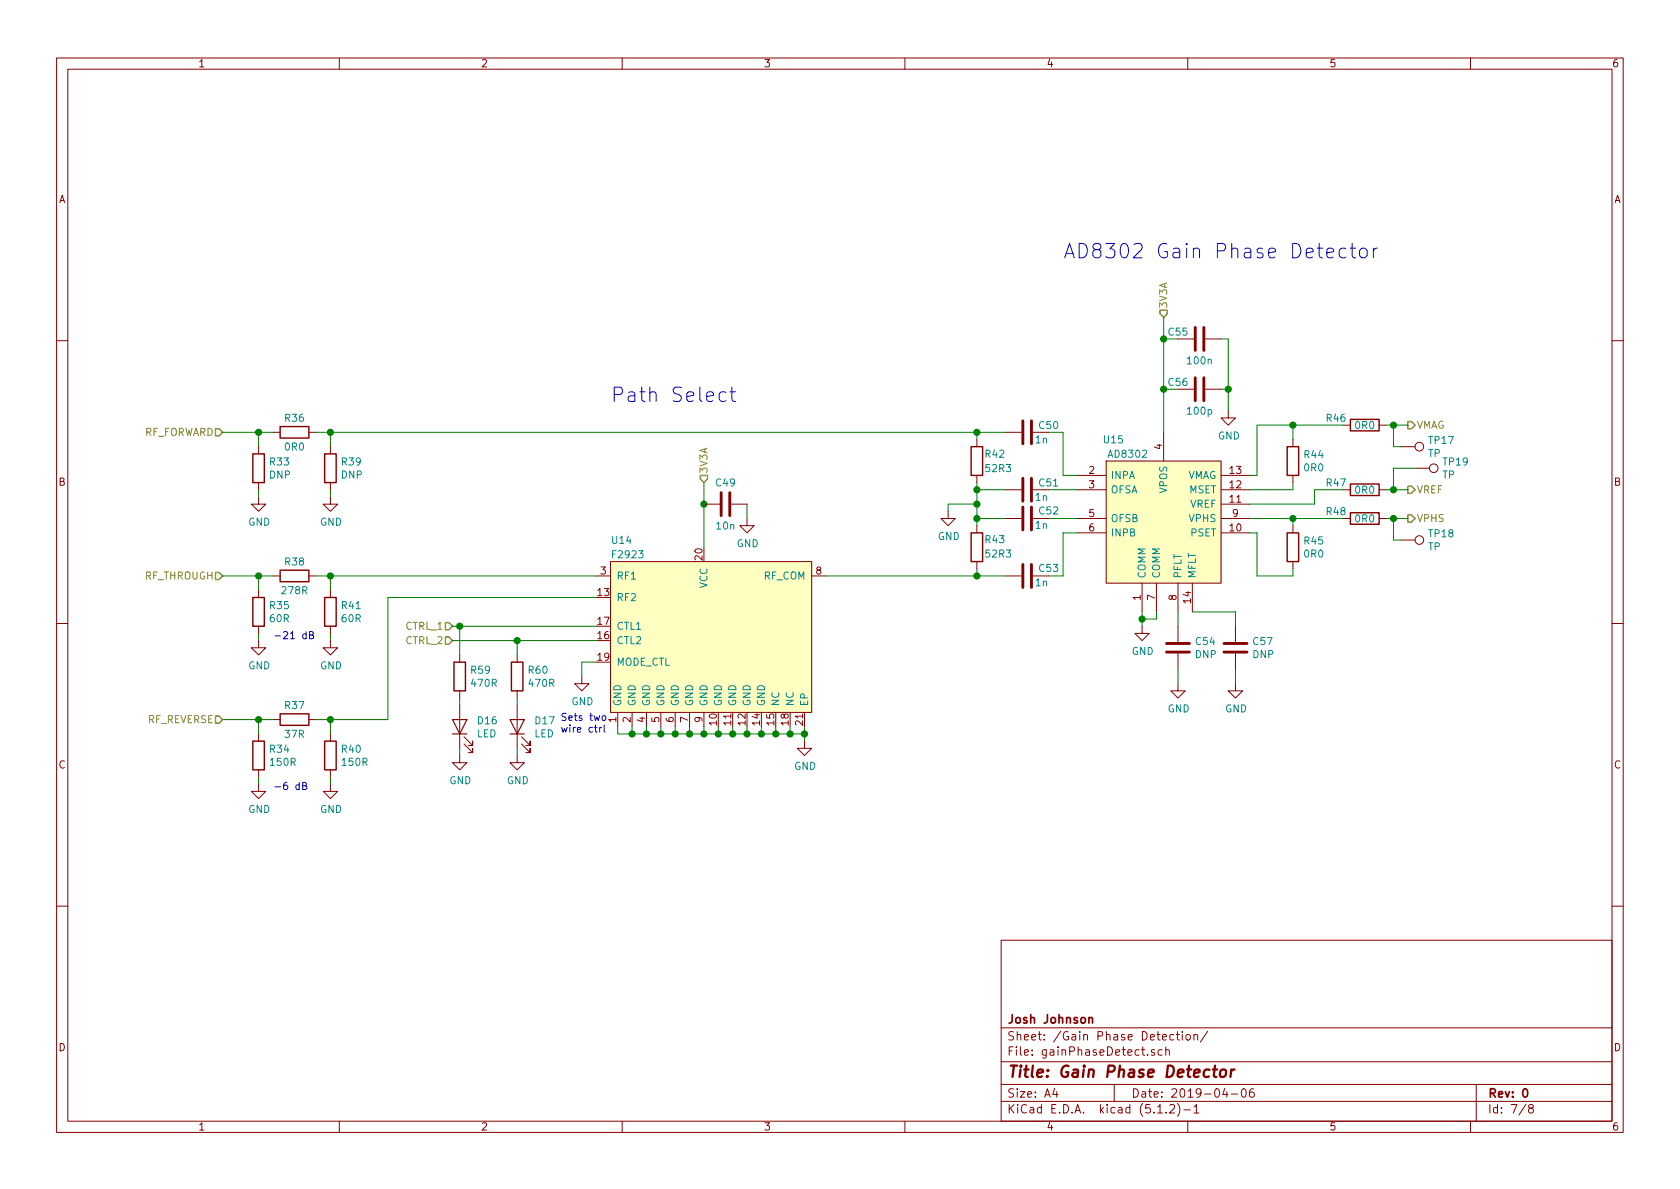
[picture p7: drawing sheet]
EESchema Schematic File Version 4
LIBS:VNA-cache
EELAYER 29 0
EELAYER END
$Descr A4 11693 8268
encoding utf-8
Sheet 7 8
Title "Gain Phase Detector"
Date "2019-04-06"
Rev "0"
Comp "Josh Johnson"
Comment1 ""
Comment2 ""
Comment3 ""
Comment4 ""
$EndDescr
Text HLabel 1550 4000 0    50   Input ~ 0
RF_THROUGH
Wire Wire Line
	1900 5000 1800 5000
Wire Wire Line
	1800 5000 1800 5100
Wire Wire Line
	2200 5000 2300 5000
Wire Wire Line
	2300 5000 2300 5100
Wire Wire Line
	1800 5400 1800 5450
Wire Wire Line
	2300 5400 2300 5450
Wire Wire Line
	1800 5000 1550 5000
Connection ~ 1800 5000
Text HLabel 1550 5000 0    50   Input ~ 0
RF_REVERSE
Wire Wire Line
	1900 4000 1800 4000
Wire Wire Line
	1800 4000 1800 4100
Wire Wire Line
	2200 4000 2300 4000
Wire Wire Line
	2300 4000 2300 4100
Wire Wire Line
	1800 4400 1800 4450
Wire Wire Line
	2300 4400 2300 4450
Wire Wire Line
	1800 4000 1550 4000
Connection ~ 1800 4000
Text Notes 1900 4450 0    50   ~ 0
-21 dB
Wire Wire Line
	4150 4150 2700 4150
Connection ~ 2300 4000
Text HLabel 3150 4350 0    50   Input ~ 0
CTRL_1
Text HLabel 3150 4450 0    50   Input ~ 0
CTRL_2
Wire Wire Line
	5600 5100 5600 5050
Wire Wire Line
	5500 5050 5500 5100
Connection ~ 5500 5100
Wire Wire Line
	5500 5100 5600 5100
Wire Wire Line
	5400 5050 5400 5100
Connection ~ 5400 5100
Wire Wire Line
	5400 5100 5500 5100
Wire Wire Line
	5300 5050 5300 5100
Connection ~ 5300 5100
Wire Wire Line
	5300 5100 5400 5100
Wire Wire Line
	5200 5050 5200 5100
Connection ~ 5200 5100
Wire Wire Line
	5200 5100 5300 5100
Wire Wire Line
	5100 5050 5100 5100
Connection ~ 5100 5100
Wire Wire Line
	5100 5100 5200 5100
Wire Wire Line
	5000 5050 5000 5100
Connection ~ 5000 5100
Wire Wire Line
	5000 5100 5100 5100
Wire Wire Line
	4900 5050 4900 5100
Connection ~ 4900 5100
Wire Wire Line
	4900 5100 5000 5100
Wire Wire Line
	4800 5050 4800 5100
Connection ~ 4800 5100
Wire Wire Line
	4800 5100 4900 5100
Wire Wire Line
	4700 5050 4700 5100
Wire Wire Line
	4700 5100 4800 5100
Wire Wire Line
	5600 5150 5600 5100
Connection ~ 5600 5100
Text HLabel 1550 3000 0    50   Input ~ 0
RF_FORWARD
Wire Wire Line
	1900 3000 1800 3000
Wire Wire Line
	1800 3000 1800 3100
Wire Wire Line
	2200 3000 2300 3000
Wire Wire Line
	2300 3000 2300 3100
Wire Wire Line
	1800 3400 1800 3450
Wire Wire Line
	2300 3400 2300 3450
Wire Wire Line
	1800 3000 1550 3000
Connection ~ 1800 3000
Wire Wire Line
	5200 3500 5200 3600
Wire Wire Line
	4900 3350 4900 3500
Connection ~ 4900 3500
Text HLabel 9800 2950 2    50   Output ~ 0
VMAG
Text HLabel 9800 3400 2    50   Output ~ 0
VREF
Text HLabel 9800 3600 2    50   Output ~ 0
VPHS
Text HLabel 4900 3350 1    50   Input ~ 0
3V3A
Wire Wire Line
	8200 4250 8200 4350
Wire Wire Line
	8300 4250 8600 4250
Wire Wire Line
	8600 4250 8600 4350
Wire Wire Line
	8600 4650 8600 4750
Wire Wire Line
	8200 4650 8200 4750
Wire Wire Line
	8050 4300 8050 4250
Wire Wire Line
	7950 4250 7950 4300
Connection ~ 7950 4300
Wire Wire Line
	7950 4300 7950 4350
Wire Wire Line
	8700 3600 9000 3600
Wire Wire Line
	9650 3600 9700 3600
Wire Wire Line
	9650 2950 9700 2950
Wire Wire Line
	9000 3400 9000 3350
Wire Wire Line
	8700 3400 9000 3400
Wire Wire Line
	9000 2950 9000 3050
Wire Wire Line
	9000 2950 8750 2950
Wire Wire Line
	8750 2950 8750 3300
Wire Wire Line
	8750 3300 8700 3300
Connection ~ 9000 2950
Wire Wire Line
	8700 3500 9150 3500
Wire Wire Line
	9150 3500 9150 3400
Wire Wire Line
	9150 3400 9350 3400
Wire Wire Line
	9000 3600 9000 3650
Connection ~ 9000 3600
Wire Wire Line
	9000 3600 9350 3600
Wire Wire Line
	8700 3700 8750 3700
Wire Wire Line
	8750 3700 8750 4000
Wire Wire Line
	8750 4000 9000 4000
Wire Wire Line
	9000 4000 9000 3950
Wire Wire Line
	7000 3000 6800 3000
Wire Wire Line
	6800 3000 6800 3050
Wire Wire Line
	7300 3000 7400 3000
Wire Wire Line
	6800 3350 6800 3400
Wire Wire Line
	6800 3400 7000 3400
Wire Wire Line
	7950 4300 8050 4300
Wire Wire Line
	7500 3300 7400 3300
Wire Wire Line
	7400 3000 7400 3300
Wire Wire Line
	7300 3400 7500 3400
Wire Wire Line
	7000 4000 6800 4000
Wire Wire Line
	6800 4000 6800 3950
Wire Wire Line
	7300 4000 7400 4000
Wire Wire Line
	6800 3650 6800 3600
Wire Wire Line
	6800 3600 7000 3600
Wire Wire Line
	7500 3700 7400 3700
Wire Wire Line
	7400 4000 7400 3700
Wire Wire Line
	7300 3600 7500 3600
Wire Wire Line
	6800 3600 6800 3500
Connection ~ 6800 3600
Connection ~ 6800 3400
Wire Wire Line
	6800 3500 6600 3500
Wire Wire Line
	6600 3500 6600 3550
Connection ~ 6800 3500
Wire Wire Line
	6800 3500 6800 3400
Connection ~ 6800 4000
Connection ~ 6800 3000
Wire Wire Line
	2300 3000 6800 3000
Text HLabel 8100 2200 1    50   Input ~ 0
3V3A
Wire Wire Line
	8100 2200 8100 2350
Wire Wire Line
	8200 2350 8100 2350
Connection ~ 8100 2350
Wire Wire Line
	8200 2700 8100 2700
Wire Wire Line
	8100 2350 8100 2700
Connection ~ 8100 2700
Wire Wire Line
	8100 2700 8100 3000
Wire Wire Line
	8500 2350 8550 2350
Wire Wire Line
	8550 2350 8550 2700
Wire Wire Line
	8500 2700 8550 2700
Connection ~ 8550 2700
Wire Wire Line
	8550 2700 8550 2850
Text Notes 4250 2800 0    100  ~ 0
Path Select
Text Notes 7400 1800 0    100  ~ 0
AD8302 Gain Phase Detector
Text Notes 1900 5500 0    50   ~ 0
-6 dB
$Comp
L Device:R R37
U 1 1
P 2050 5000
F 0 "R37" V 1950 5000 50  0000 C CNN
F 1 "37R" V 2150 5000 50  0000 C CNN
F 2 "Resistor_SMD:R_0402_1005Metric" V 1980 5000 50  0001 C CNN
F 3 "~" H 2050 5000 50  0001 C CNN
	1    2050 5000
	0    1    1    0   
$EndComp
$Comp
L Device:R R34
U 1 1
P 1800 5250
F 0 "R34" H 1870 5296 50  0000 L CNN
F 1 "150R" H 1870 5205 50  0000 L CNN
F 2 "Resistor_SMD:R_0402_1005Metric" V 1730 5250 50  0001 C CNN
F 3 "~" H 1800 5250 50  0001 C CNN
	1    1800 5250
	1    0    0    -1  
$EndComp
$Comp
L power:GND #PWR087
U 1 1
P 2300 5450
F 0 "#PWR087" H 2300 5200 50  0001 C CNN
F 1 "GND" H 2305 5277 50  0000 C CNN
F 2 "" H 2300 5450 50  0001 C CNN
F 3 "" H 2300 5450 50  0001 C CNN
	1    2300 5450
	1    0    0    -1  
$EndComp
$Comp
L power:GND #PWR084
U 1 1
P 1800 5450
F 0 "#PWR084" H 1800 5200 50  0001 C CNN
F 1 "GND" H 1805 5277 50  0000 C CNN
F 2 "" H 1800 5450 50  0001 C CNN
F 3 "" H 1800 5450 50  0001 C CNN
	1    1800 5450
	1    0    0    -1  
$EndComp
$Comp
L Device:R R38
U 1 1
P 2050 4000
F 0 "R38" V 1950 4000 50  0000 C CNN
F 1 "278R" V 2150 4000 50  0000 C CNN
F 2 "Resistor_SMD:R_0402_1005Metric" V 1980 4000 50  0001 C CNN
F 3 "~" H 2050 4000 50  0001 C CNN
	1    2050 4000
	0    1    1    0   
$EndComp
$Comp
L Device:R R41
U 1 1
P 2300 4250
F 0 "R41" H 2370 4296 50  0000 L CNN
F 1 "60R" H 2370 4205 50  0000 L CNN
F 2 "Resistor_SMD:R_0402_1005Metric" V 2230 4250 50  0001 C CNN
F 3 "~" H 2300 4250 50  0001 C CNN
	1    2300 4250
	1    0    0    -1  
$EndComp
$Comp
L power:GND #PWR088
U 1 1
P 2300 4450
F 0 "#PWR088" H 2300 4200 50  0001 C CNN
F 1 "GND" H 2305 4277 50  0000 C CNN
F 2 "" H 2300 4450 50  0001 C CNN
F 3 "" H 2300 4450 50  0001 C CNN
	1    2300 4450
	1    0    0    -1  
$EndComp
$Comp
L power:GND #PWR085
U 1 1
P 1800 4450
F 0 "#PWR085" H 1800 4200 50  0001 C CNN
F 1 "GND" H 1805 4277 50  0000 C CNN
F 2 "" H 1800 4450 50  0001 C CNN
F 3 "" H 1800 4450 50  0001 C CNN
	1    1800 4450
	1    0    0    -1  
$EndComp
$Comp
L Device:R R35
U 1 1
P 1800 4250
F 0 "R35" H 1870 4296 50  0000 L CNN
F 1 "60R" H 1870 4205 50  0000 L CNN
F 2 "Resistor_SMD:R_0402_1005Metric" V 1730 4250 50  0001 C CNN
F 3 "~" H 1800 4250 50  0001 C CNN
	1    1800 4250
	1    0    0    -1  
$EndComp
$Comp
L power:GND #PWR090
U 1 1
P 5600 5150
F 0 "#PWR090" H 5600 4900 50  0001 C CNN
F 1 "GND" H 5605 4977 50  0000 C CNN
F 2 "" H 5600 5150 50  0001 C CNN
F 3 "" H 5600 5150 50  0001 C CNN
	1    5600 5150
	1    0    0    -1  
$EndComp
$Comp
L Device:R R36
U 1 1
P 2050 3000
F 0 "R36" V 1950 3000 50  0000 C CNN
F 1 "0R0" V 2150 3000 50  0000 C CNN
F 2 "Resistor_SMD:R_0402_1005Metric" V 1980 3000 50  0001 C CNN
F 3 "~" H 2050 3000 50  0001 C CNN
	1    2050 3000
	0    1    1    0   
$EndComp
$Comp
L Device:R R39
U 1 1
P 2300 3250
F 0 "R39" H 2370 3296 50  0000 L CNN
F 1 "DNP" H 2370 3205 50  0000 L CNN
F 2 "Resistor_SMD:R_0402_1005Metric" V 2230 3250 50  0001 C CNN
F 3 "~" H 2300 3250 50  0001 C CNN
	1    2300 3250
	1    0    0    -1  
$EndComp
$Comp
L power:GND #PWR086
U 1 1
P 2300 3450
F 0 "#PWR086" H 2300 3200 50  0001 C CNN
F 1 "GND" H 2305 3277 50  0000 C CNN
F 2 "" H 2300 3450 50  0001 C CNN
F 3 "" H 2300 3450 50  0001 C CNN
	1    2300 3450
	1    0    0    -1  
$EndComp
$Comp
L power:GND #PWR083
U 1 1
P 1800 3450
F 0 "#PWR083" H 1800 3200 50  0001 C CNN
F 1 "GND" H 1805 3277 50  0000 C CNN
F 2 "" H 1800 3450 50  0001 C CNN
F 3 "" H 1800 3450 50  0001 C CNN
	1    1800 3450
	1    0    0    -1  
$EndComp
$Comp
L Device:C C?
U 1 1
P 5050 3500
AR Path="/5CAA0C0D/5CDB85E8" Ref="C?"  Part="1" 
AR Path="/5CD99815/5CDB85E8" Ref="C49"  Part="1" 
F 0 "C49" V 4900 3500 50  0000 C CNN
F 1 "10n" V 5200 3500 50  0000 C CNN
F 2 "Capacitor_SMD:C_0402_1005Metric" H 5088 3350 50  0001 C CNN
F 3 "~" H 5050 3500 50  0001 C CNN
	1    5050 3500
	0    1    1    0   
$EndComp
$Comp
L power:GND #PWR089
U 1 1
P 5200 3600
F 0 "#PWR089" H 5200 3350 50  0001 C CNN
F 1 "GND" H 5205 3427 50  0000 C CNN
F 2 "" H 5200 3600 50  0001 C CNN
F 3 "" H 5200 3600 50  0001 C CNN
	1    5200 3600
	1    0    0    -1  
$EndComp
$Comp
L Device:R R33
U 1 1
P 1800 3250
F 0 "R33" H 1870 3296 50  0000 L CNN
F 1 "DNP" H 1870 3205 50  0000 L CNN
F 2 "Resistor_SMD:R_0402_1005Metric" V 1730 3250 50  0001 C CNN
F 3 "~" H 1800 3250 50  0001 C CNN
	1    1800 3250
	1    0    0    -1  
$EndComp
$Comp
L Device:C C54
U 1 1
P 8200 4500
F 0 "C54" H 8315 4546 50  0000 L CNN
F 1 "DNP" H 8315 4455 50  0000 L CNN
F 2 "Capacitor_SMD:C_0402_1005Metric" H 8238 4350 50  0001 C CNN
F 3 "~" H 8200 4500 50  0001 C CNN
	1    8200 4500
	1    0    0    -1  
$EndComp
$Comp
L Device:C C57
U 1 1
P 8600 4500
F 0 "C57" H 8715 4546 50  0000 L CNN
F 1 "DNP" H 8715 4455 50  0000 L CNN
F 2 "Capacitor_SMD:C_0402_1005Metric" H 8638 4350 50  0001 C CNN
F 3 "~" H 8600 4500 50  0001 C CNN
	1    8600 4500
	1    0    0    -1  
$EndComp
$Comp
L power:GND #PWR092
U 1 1
P 7950 4350
F 0 "#PWR092" H 7950 4100 50  0001 C CNN
F 1 "GND" H 7955 4177 50  0000 C CNN
F 2 "" H 7950 4350 50  0001 C CNN
F 3 "" H 7950 4350 50  0001 C CNN
	1    7950 4350
	1    0    0    -1  
$EndComp
$Comp
L power:GND #PWR093
U 1 1
P 8200 4750
F 0 "#PWR093" H 8200 4500 50  0001 C CNN
F 1 "GND" H 8205 4577 50  0000 C CNN
F 2 "" H 8200 4750 50  0001 C CNN
F 3 "" H 8200 4750 50  0001 C CNN
	1    8200 4750
	1    0    0    -1  
$EndComp
$Comp
L power:GND #PWR095
U 1 1
P 8600 4750
F 0 "#PWR095" H 8600 4500 50  0001 C CNN
F 1 "GND" H 8605 4577 50  0000 C CNN
F 2 "" H 8600 4750 50  0001 C CNN
F 3 "" H 8600 4750 50  0001 C CNN
	1    8600 4750
	1    0    0    -1  
$EndComp
$Comp
L Device:R R46
U 1 1
P 9500 2950
F 0 "R46" V 9450 2750 50  0000 C CNN
F 1 "0R0" V 9500 2950 50  0000 C CNN
F 2 "Resistor_SMD:R_0603_1608Metric" V 9430 2950 50  0001 C CNN
F 3 "~" H 9500 2950 50  0001 C CNN
	1    9500 2950
	0    1    1    0   
$EndComp
$Comp
L Device:R R47
U 1 1
P 9500 3400
F 0 "R47" V 9450 3200 50  0000 C CNN
F 1 "0R0" V 9500 3400 50  0000 C CNN
F 2 "Resistor_SMD:R_0603_1608Metric" V 9430 3400 50  0001 C CNN
F 3 "~" H 9500 3400 50  0001 C CNN
	1    9500 3400
	0    1    1    0   
$EndComp
$Comp
L Device:R R48
U 1 1
P 9500 3600
F 0 "R48" V 9450 3400 50  0000 C CNN
F 1 "0R0" V 9500 3600 50  0000 C CNN
F 2 "Resistor_SMD:R_0603_1608Metric" V 9430 3600 50  0001 C CNN
F 3 "~" H 9500 3600 50  0001 C CNN
	1    9500 3600
	0    1    1    0   
$EndComp
$Comp
L Device:R R44
U 1 1
P 9000 3200
F 0 "R44" H 9070 3246 50  0000 L CNN
F 1 "0R0" H 9070 3155 50  0000 L CNN
F 2 "Resistor_SMD:R_0603_1608Metric" V 8930 3200 50  0001 C CNN
F 3 "~" H 9000 3200 50  0001 C CNN
	1    9000 3200
	1    0    0    -1  
$EndComp
$Comp
L Device:R R45
U 1 1
P 9000 3800
F 0 "R45" H 9070 3846 50  0000 L CNN
F 1 "0R0" H 9070 3755 50  0000 L CNN
F 2 "Resistor_SMD:R_0603_1608Metric" V 8930 3800 50  0001 C CNN
F 3 "~" H 9000 3800 50  0001 C CNN
	1    9000 3800
	1    0    0    -1  
$EndComp
$Comp
L Device:C C50
U 1 1
P 7150 3000
F 0 "C50" V 7100 3150 50  0000 C CNN
F 1 "1n" V 7200 3100 50  0000 C CNN
F 2 "Capacitor_SMD:C_0402_1005Metric" H 7188 2850 50  0001 C CNN
F 3 "~" H 7150 3000 50  0001 C CNN
	1    7150 3000
	0    1    1    0   
$EndComp
$Comp
L Device:C C51
U 1 1
P 7150 3400
F 0 "C51" V 7100 3550 50  0000 C CNN
F 1 "1n" V 7200 3500 50  0000 C CNN
F 2 "Capacitor_SMD:C_0402_1005Metric" H 7188 3250 50  0001 C CNN
F 3 "~" H 7150 3400 50  0001 C CNN
	1    7150 3400
	0    1    1    0   
$EndComp
$Comp
L Device:R R42
U 1 1
P 6800 3200
F 0 "R42" H 6850 3250 50  0000 L CNN
F 1 "52R3" H 6850 3150 50  0000 L CNN
F 2 "Resistor_SMD:R_0402_1005Metric" V 6730 3200 50  0001 C CNN
F 3 "~" H 6800 3200 50  0001 C CNN
	1    6800 3200
	1    0    0    -1  
$EndComp
$Comp
L VNA_Symbols:AD8302 U15
U 1 1
P 7500 3300
F 0 "U15" H 7750 3550 50  0000 C CNN
F 1 "AD8302" H 7850 3450 50  0000 C CNN
F 2 "Package_SO:TSSOP-14_4.4x5mm_P0.65mm" H 8550 3400 50  0001 L CNN
F 3 "" H 8550 3300 50  0001 L CNN
	1    7500 3300
	1    0    0    -1  
$EndComp
$Comp
L Device:C C53
U 1 1
P 7150 4000
F 0 "C53" V 7200 4150 50  0000 C CNN
F 1 "1n" V 7100 4100 50  0000 C CNN
F 2 "Capacitor_SMD:C_0402_1005Metric" H 7188 3850 50  0001 C CNN
F 3 "~" H 7150 4000 50  0001 C CNN
	1    7150 4000
	0    1    -1   0   
$EndComp
$Comp
L Device:C C52
U 1 1
P 7150 3600
F 0 "C52" V 7200 3750 50  0000 C CNN
F 1 "1n" V 7100 3700 50  0000 C CNN
F 2 "Capacitor_SMD:C_0402_1005Metric" H 7188 3450 50  0001 C CNN
F 3 "~" H 7150 3600 50  0001 C CNN
	1    7150 3600
	0    1    -1   0   
$EndComp
$Comp
L Device:R R43
U 1 1
P 6800 3800
F 0 "R43" H 6850 3750 50  0000 L CNN
F 1 "52R3" H 6850 3850 50  0000 L CNN
F 2 "Resistor_SMD:R_0402_1005Metric" V 6730 3800 50  0001 C CNN
F 3 "~" H 6800 3800 50  0001 C CNN
	1    6800 3800
	1    0    0    1   
$EndComp
$Comp
L power:GND #PWR091
U 1 1
P 6600 3550
F 0 "#PWR091" H 6600 3300 50  0001 C CNN
F 1 "GND" H 6605 3377 50  0000 C CNN
F 2 "" H 6600 3550 50  0001 C CNN
F 3 "" H 6600 3550 50  0001 C CNN
	1    6600 3550
	1    0    0    -1  
$EndComp
$Comp
L Device:C C?
U 1 1
P 8350 2350
AR Path="/5CAA0C0D/5CF73034" Ref="C?"  Part="1" 
AR Path="/5CD99815/5CF73034" Ref="C55"  Part="1" 
F 0 "C55" V 8300 2200 50  0000 C CNN
F 1 "100n" V 8500 2350 50  0000 C CNN
F 2 "Capacitor_SMD:C_0402_1005Metric" H 8388 2200 50  0001 C CNN
F 3 "~" H 8350 2350 50  0001 C CNN
	1    8350 2350
	0    1    1    0   
$EndComp
$Comp
L Device:C C?
U 1 1
P 8350 2700
AR Path="/5CAA0C0D/5CF82E57" Ref="C?"  Part="1" 
AR Path="/5CD99815/5CF82E57" Ref="C56"  Part="1" 
F 0 "C56" V 8300 2550 50  0000 C CNN
F 1 "100p" V 8500 2700 50  0000 C CNN
F 2 "Capacitor_SMD:C_0402_1005Metric" H 8388 2550 50  0001 C CNN
F 3 "~" H 8350 2700 50  0001 C CNN
	1    8350 2700
	0    1    1    0   
$EndComp
$Comp
L power:GND #PWR094
U 1 1
P 8550 2850
F 0 "#PWR094" H 8550 2600 50  0001 C CNN
F 1 "GND" H 8555 2677 50  0000 C CNN
F 2 "" H 8550 2850 50  0001 C CNN
F 3 "" H 8550 2850 50  0001 C CNN
	1    8550 2850
	1    0    0    -1  
$EndComp
$Comp
L Device:R R40
U 1 1
P 2300 5250
F 0 "R40" H 2370 5296 50  0000 L CNN
F 1 "150R" H 2370 5205 50  0000 L CNN
F 2 "Resistor_SMD:R_0402_1005Metric" V 2230 5250 50  0001 C CNN
F 3 "~" H 2300 5250 50  0001 C CNN
	1    2300 5250
	1    0    0    -1  
$EndComp
Wire Wire Line
	9350 2950 9000 2950
$Comp
L Connector:TestPoint TP17
U 1 1
P 9750 3100
F 0 "TP17" V 9704 3288 50  0000 L CNN
F 1 "TP" V 9795 3288 50  0000 L CNN
F 2 "TestPoint:TestPoint_Pad_D1.0mm" H 9950 3100 50  0001 C CNN
F 3 "~" H 9950 3100 50  0001 C CNN
	1    9750 3100
	0    1    1    0   
$EndComp
Wire Wire Line
	9750 3100 9700 3100
Wire Wire Line
	9700 3100 9700 2950
Connection ~ 9700 2950
Wire Wire Line
	9700 2950 9800 2950
$Comp
L Connector:TestPoint TP19
U 1 1
P 9850 3250
F 0 "TP19" V 9804 3438 50  0000 L CNN
F 1 "TP" V 9895 3438 50  0000 L CNN
F 2 "TestPoint:TestPoint_Pad_D1.0mm" H 10050 3250 50  0001 C CNN
F 3 "~" H 10050 3250 50  0001 C CNN
	1    9850 3250
	0    1    1    0   
$EndComp
Wire Wire Line
	9650 3400 9700 3400
Wire Wire Line
	9700 3250 9700 3400
Wire Wire Line
	9700 3250 9850 3250
Connection ~ 9700 3400
Wire Wire Line
	9700 3400 9800 3400
$Comp
L Connector:TestPoint TP18
U 1 1
P 9750 3750
F 0 "TP18" V 9704 3938 50  0000 L CNN
F 1 "TP" V 9795 3938 50  0000 L CNN
F 2 "TestPoint:TestPoint_Pad_D1.0mm" H 9950 3750 50  0001 C CNN
F 3 "~" H 9950 3750 50  0001 C CNN
	1    9750 3750
	0    1    1    0   
$EndComp
Wire Wire Line
	9750 3750 9700 3750
Wire Wire Line
	3150 4350 3200 4350
Wire Wire Line
	3200 4550 3200 4350
Wire Wire Line
	3200 4900 3200 4850
Wire Wire Line
	3200 5200 3200 5250
$Comp
L Device:LED D?
U 1 1
P 3200 5050
AR Path="/5CA96610/5CF2279D" Ref="D?"  Part="1" 
AR Path="/5CD99815/5CF2279D" Ref="D16"  Part="1" 
F 0 "D16" V 3239 4933 50  0000 R CNN
F 1 "LED" V 3148 4933 50  0000 R CNN
F 2 "LED_SMD:LED_0603_1608Metric" H 3200 5050 50  0001 C CNN
F 3 "~" H 3200 5050 50  0001 C CNN
	1    3200 5050
	0    -1   -1   0   
$EndComp
$Comp
L Device:R R?
U 1 1
P 3200 4700
AR Path="/5CA96610/5CF227A3" Ref="R?"  Part="1" 
AR Path="/5CD99815/5CF227A3" Ref="R59"  Part="1" 
F 0 "R59" H 3270 4746 50  0000 L CNN
F 1 "470R" H 3270 4655 50  0000 L CNN
F 2 "Resistor_SMD:R_0603_1608Metric" V 3130 4700 50  0001 C CNN
F 3 "~" H 3200 4700 50  0001 C CNN
	1    3200 4700
	1    0    0    -1  
$EndComp
$Comp
L power:GND #PWR?
U 1 1
P 3200 5250
AR Path="/5CA96610/5CF227A9" Ref="#PWR?"  Part="1" 
AR Path="/5CD99815/5CF227A9" Ref="#PWR0119"  Part="1" 
F 0 "#PWR0119" H 3200 5000 50  0001 C CNN
F 1 "GND" H 3205 5077 50  0000 C CNN
F 2 "" H 3200 5250 50  0001 C CNN
F 3 "" H 3200 5250 50  0001 C CNN
	1    3200 5250
	1    0    0    -1  
$EndComp
Wire Wire Line
	3600 4900 3600 4850
Wire Wire Line
	3600 5200 3600 5250
$Comp
L Device:LED D?
U 1 1
P 3600 5050
AR Path="/5CA96610/5CF279CF" Ref="D?"  Part="1" 
AR Path="/5CD99815/5CF279CF" Ref="D17"  Part="1" 
F 0 "D17" V 3639 4933 50  0000 R CNN
F 1 "LED" V 3548 4933 50  0000 R CNN
F 2 "LED_SMD:LED_0603_1608Metric" H 3600 5050 50  0001 C CNN
F 3 "~" H 3600 5050 50  0001 C CNN
	1    3600 5050
	0    -1   -1   0   
$EndComp
$Comp
L Device:R R?
U 1 1
P 3600 4700
AR Path="/5CA96610/5CF279D5" Ref="R?"  Part="1" 
AR Path="/5CD99815/5CF279D5" Ref="R60"  Part="1" 
F 0 "R60" H 3670 4746 50  0000 L CNN
F 1 "470R" H 3670 4655 50  0000 L CNN
F 2 "Resistor_SMD:R_0603_1608Metric" V 3530 4700 50  0001 C CNN
F 3 "~" H 3600 4700 50  0001 C CNN
	1    3600 4700
	1    0    0    -1  
$EndComp
$Comp
L power:GND #PWR?
U 1 1
P 3600 5250
AR Path="/5CA96610/5CF279DB" Ref="#PWR?"  Part="1" 
AR Path="/5CD99815/5CF279DB" Ref="#PWR0120"  Part="1" 
F 0 "#PWR0120" H 3600 5000 50  0001 C CNN
F 1 "GND" H 3605 5077 50  0000 C CNN
F 2 "" H 3600 5250 50  0001 C CNN
F 3 "" H 3600 5250 50  0001 C CNN
	1    3600 5250
	1    0    0    -1  
$EndComp
Wire Wire Line
	3600 4550 3600 4450
Wire Wire Line
	3150 4450 3600 4450
Wire Wire Line
	9700 3600 9700 3750
Connection ~ 9700 3600
Wire Wire Line
	9700 3600 9800 3600
$Comp
L VNA_Symbols:F2923 U14
U 1 1
P 4900 4350
F 0 "U14" H 4250 4950 50  0000 L CNN
F 1 "F2923" H 4250 4850 50  0000 L CNN
F 2 "VNA_Footprints:QFN-20-1EP_4x4mm_P0.5mm_EP2x2mm_ThermalVias" H 4900 4850 50  0001 C CNN
F 3 "" H 4900 4850 50  0001 C CNN
	1    4900 4350
	1    0    0    -1  
$EndComp
Wire Wire Line
	2700 4150 2700 5000
Connection ~ 3200 4350
Connection ~ 3600 4450
Wire Wire Line
	3200 4350 4150 4350
Wire Wire Line
	3600 4450 4150 4450
Wire Wire Line
	4150 4600 4050 4600
Wire Wire Line
	4050 4600 4050 4700
$Comp
L power:GND #PWR0123
U 1 1
P 4050 4700
F 0 "#PWR0123" H 4050 4450 50  0001 C CNN
F 1 "GND" H 4055 4527 50  0000 C CNN
F 2 "" H 4050 4700 50  0001 C CNN
F 3 "" H 4050 4700 50  0001 C CNN
	1    4050 4700
	1    0    0    -1  
$EndComp
Wire Wire Line
	4700 5100 4600 5100
Wire Wire Line
	4300 5100 4300 5050
Connection ~ 4700 5100
Wire Wire Line
	4400 5050 4400 5100
Connection ~ 4400 5100
Wire Wire Line
	4400 5100 4300 5100
Wire Wire Line
	4500 5050 4500 5100
Connection ~ 4500 5100
Wire Wire Line
	4500 5100 4400 5100
Wire Wire Line
	4600 5050 4600 5100
Connection ~ 4600 5100
Wire Wire Line
	4600 5100 4500 5100
Wire Wire Line
	5750 4000 6800 4000
Connection ~ 2300 3000
Text Notes 3900 5100 0    50   ~ 0
Sets two \nwire ctrl
Wire Wire Line
	4900 3500 4900 3800
Wire Wire Line
	2300 4000 4150 4000
Wire Wire Line
	2700 5000 2300 5000
Connection ~ 2300 5000
$EndSCHEMATC
